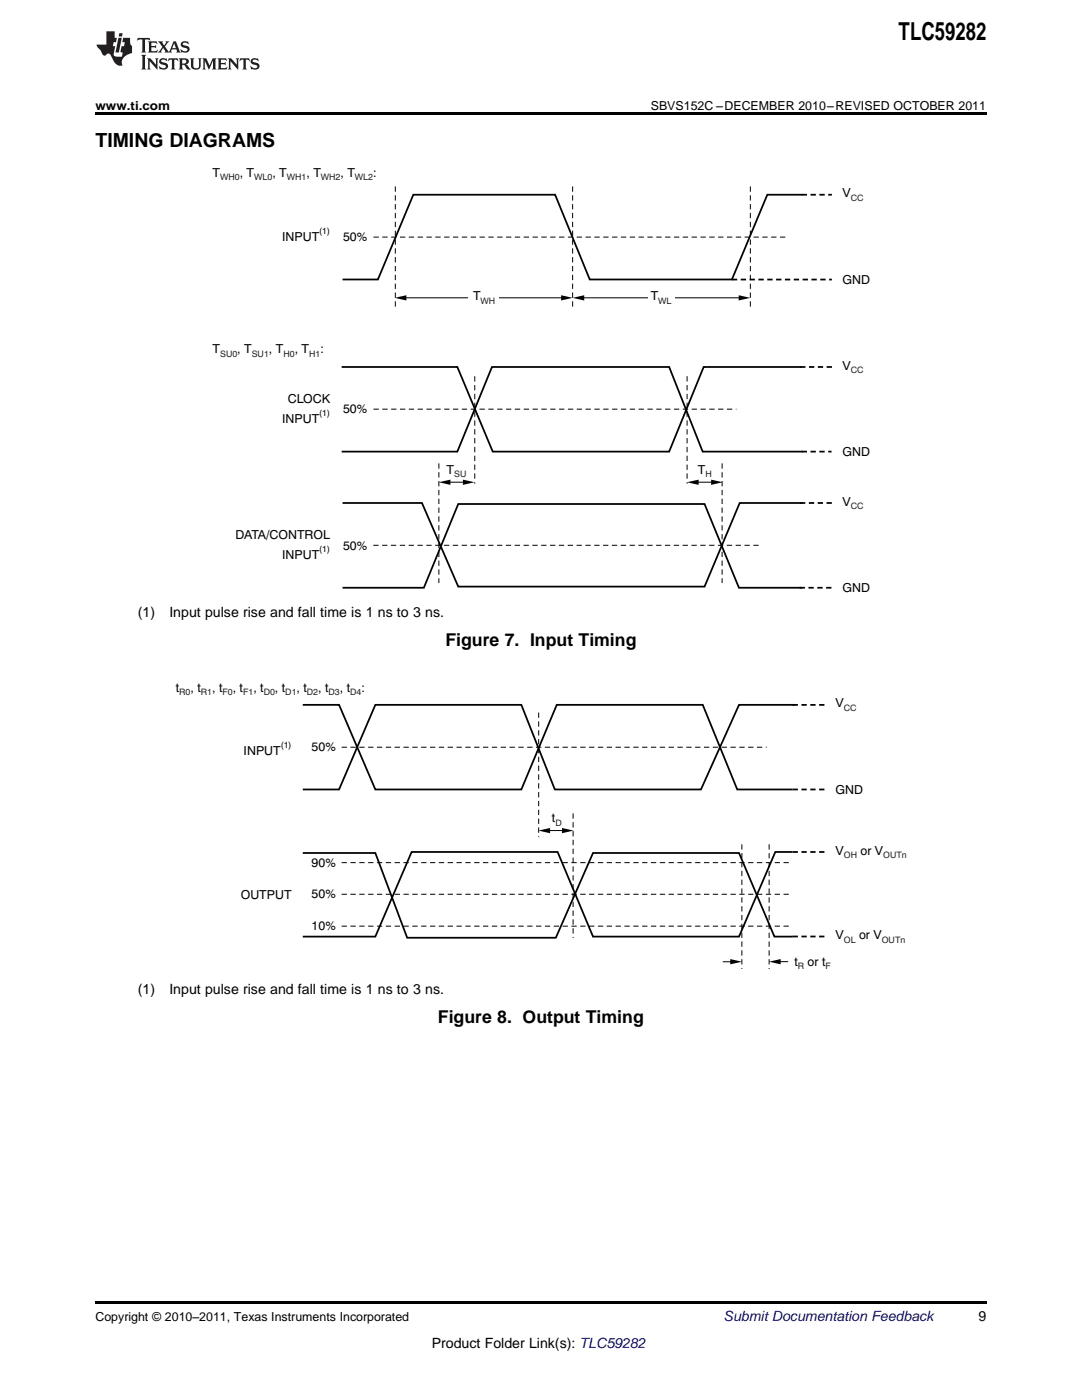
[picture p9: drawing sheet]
<svg xmlns="http://www.w3.org/2000/svg" width="216mm" height="279mm" viewBox="0 0 216 279" stroke-linecap="round" stroke-linejoin="round" font-family="sans-serif">
<g fill="#231f20">
<path d="M27.5 7.6l-.1 .5 .4-.2h.6v.1v2.1l-.2 .4h1l-.3-.4v-2.1l.1-.1h.5l.5 .2-.2-.5zM29.5 8.3l.2 .3v1.5l-.2 .4h1.8l.2-.6a1.04 1.04 0 0 1-1.3 .2v-.7h.6l.3 .2v-.6l-.3 .2h-.6v-.6l.8-.1 .4 .3-.2-.5zM31.5 8.3l.9 1.1-.9 1.1h.8l-.2-.2 .5-.7 .4 .7-.2 .2h1.5l-.1-.2 .1-.4h.9l.1 .4-.2 .2h1l-.3-.3-.7-1.9h-.5l-.9 2-.8-1 .9-1h-.8l.1 .3-.3 .5-.4-.6 .2-.2zM34.7 8.6l.4 1h-.7zM36.3 8.4a.63 .63 0 0 0-.2 .7 .63 .63 0 0 0 .6 .4l.6 .2 .1 .2a.75 .75 0 0 1-.7 .4 .75 .75 0 0 1-.6-.5l.1 .7 .1-.1a1.11 1.11 0 0 0 1.5-.6 1.13 1.13 0 0 0-1.2-.8l-.1-.4a1.04 1.04 0 0 1 1.2 .2l-.2-.5-.1 .1-.5-.2zM28.2 10.9l.2 .4v2.2l-.2 .4h1l-.3-.4v-2.2l.3-.4zM29.3 11.6l.3 .4v1.5l-.3 .4h.8l-.2-.4v-1.3l1.5 1.7v-1.9l.2-.4h-.7l.2 .4v.9l-1.1-1.3zM32 11.8a.62 .62 0 0 0-.2 .7 .62 .62 0 0 0 .6 .4l.6 .1 .1 .3a.76 .76 0 0 1-.7 .3 .76 .76 0 0 1-.6-.4l.1 .7 .1-.1a1.11 1.11 0 0 0 1.5-.6 1.13 1.13 0 0 0-1.2-.8l-.1-.4a1.04 1.04 0 0 1 1.2 .2l-.2-.6-.1 .1-.5-.1zM33.7 11.6l-.2 .6a.61 .61 0 0 1 .8-.3v1.6l-.2 .4h.9l-.2-.4v-1.6a.63 .63 0 0 1 .8 .3l-.2-.6zM35.6 11.6l.3 .4v1.5l-.3 .4h1l-.2-.2v-.8l.5 .2a.76 .76 0 0 0 1.2 .7l-1-1a.58 .58 0 0 0 .6-.5 .58 .58 0 0 0-.5-.6zM36.4 11.9h.1a.45 .45 0 0 1 .5 .1 .45 .45 0 0 1 .1 .5l-.7 .2zM37.9 11.6l.2 .2a2.17 2.17 0 0 0 .3 1.9 .99 .99 0 0 0 1.6-.6v-1.1l.2-.4h-.7l.2 .2a1.92 1.92 0 0 1-.2 1.8 .6 .6 0 0 1-.9-.5v-1.1l.2-.4zM40.4 11.6l.2 .4v1.5l-.2 .4h.7l-.2-.4v-1.4l.8 1.8 .8-1.8v1.4l-.2 .4h.9l-.2-.4v-1.5l.2-.4h-.8l-.6 1.5-.6-1.5zM43.4 11.6l.2 .4v1.5l-.2 .4h1.8l.2-.6a1.04 1.04 0 0 1-1.3 .1v-.6h.5l.4 .2v-.6l-.4 .2h-.5v-.7h.8l.3 .3-.1-.6zM45.5 11.6l.2 .4v1.5l-.2 .4h.7l-.2-.4v-1.3l1.5 1.7v-1.9l.2-.4h-.7l.2 .4v.9l-1.1-1.3zM47.9 11.6l-.1 .6a.61 .61 0 0 1 .8-.3v1.6l-.3 .4h1l-.3-.4 .1-1.6a.63 .63 0 0 1 .7 .3l-.1-.6zM50.2 11.8a.62 .62 0 0 0-.2 .7 .62 .62 0 0 0 .6 .4l.6 .1 .2 .3a.76 .76 0 0 1-.8 .3 .76 .76 0 0 1-.6-.4l.1 .7 .2-.1a1.11 1.11 0 0 0 1.5-.6 1.13 1.13 0 0 0-1.3-.8l-.1-.4a1.04 1.04 0 0 1 1.2 .2l-.1-.6-.2 .1-.5-.1z"/>
<path d="M21.2 6.3v2.6h-1.9l.1 .4 .7 .9a.91 .91 0 0 0 1 .8 .56 .56 0 0 1 .5-.3 .56 .56 0 0 1 .5 .3l.4 .8a1.53 1.53 0 0 0 1.9 1.2 1.54 1.54 0 0 1 1-2.1l.9-.3v-1.4a1.52 1.52 0 0 1-.3-1.6h-1.4l-.2 .8h.5l-.2 .8h-.4l-.2 1v.2l.4 .1-.2 .8a1.93 1.93 0 0 1-1.6-.3l.3-1.8h-.5l.2-.8h.4l.2-.8h-.4v-1.3zM23.6 7.6l-.6 2.9h.7l.6-2.9zM23.8 6.6l-.1 .7h.6l.2-.7z"/>
</g>
<path d="M160.1 38.9h-7l-7.1 16.9h-28.3l-6.9-16.9h-28.3l-7.1 16.9h-7.1M68.2 73.2h23.1l7 16.9h35.2l6.9-16.9h19.5M68.2 90.1h23.1l6.9-16.9h35.3l6.7 16.9h19.9M68.3 100.4h15.9l7.2 16.7h49.2l7-16.7h12.5M68.3 117.3h16.3l6.8-16.7h49.2l6.8 16.7h12.5" fill="none" stroke="#010202" stroke-width=".35"/>
<path d="M159.7 73.2h6.5M160 90.1h5.9M159.6 117.3h6.6M159.6 100.4h6.7" fill="none" stroke="#010202" stroke-width=".35" stroke-dasharray="1.1 .7" stroke-linecap="butt"/>
<path d="M78.9 37.2v24.7M94.7 75.1v21.4M137.1 75.1v21.4M74.5 81.7h72.4M87.6 92.5v23.9M144.1 92.5v23.9M74.5 108.8h77.5" fill="none" stroke="#010202" stroke-width=".2" stroke-dasharray="1.1 .7" stroke-linecap="butt"/>
<path d="M87.6 96.2l2.3-.5v1.1z" fill="#010202"/>
<path d="M89 96.2h4.3" fill="none" stroke="#010202" stroke-width=".2"/>
<g fill="#010202">
<path d="M92.4 95.7l2.3 .5-2.3 .6z"/>
<path d="M137.1 96.2l2.3-.5v1.1z"/>
</g>
<path d="M138.5 96.2h4.3" fill="none" stroke="#010202" stroke-width=".2"/>
<path d="M141.9 95.7l2.3 .5-2.3 .6z" fill="#010202"/>
<path d="M160 38.9h6M146 55.8h20" fill="none" stroke="#010202" stroke-width=".35" stroke-dasharray="1.1 .7" stroke-linecap="butt"/>
<path d="M114.3 37.2v24.7M149.7 37.2v24.7M74.5 47.3h82.3" fill="none" stroke="#010202" stroke-width=".2" stroke-dasharray="1.1 .7" stroke-linecap="butt"/>
<path d="M78.8 59.4l2.3-.5v1.1z" fill="#010202"/>
<path d="M80.5 59.4h32.1" fill="none" stroke="#010202" stroke-width=".2"/>
<g fill="#010202">
<path d="M112 58.9l2.3 .5-2.3 .6z"/>
<path d="M114.3 59.4l2.3-.5v1.1z"/>
</g>
<path d="M115.8 59.4h32.2" fill="none" stroke="#010202" stroke-width=".2"/>
<path d="M147.4 58.9l2.3 .5-2.3 .6z" fill="#010202"/>
<g fill="#fff">
<path d="M93.5 57.8h6.1v3.3h-6.1z" fill-rule="evenodd"/>
<path d="M129.3 57.8h5.2v3.3h-5.2z" fill-rule="evenodd"/>
</g>
<path d="M60.4 140.7h7.3l7.2 16.9h29.1l7.1-16.9h29.1l6.9 16.9h11.1M158.5 140.7h-11l-7.6 16.9h-29.2l-6.7-16.9h-29.1l-7.2 16.9h-7.3M60.4 170.2h14.5l6.3 16.9h29.7l7.4-16.9h29.2l7 16.7h3.7M158.2 170h-3.5l-7.2 16.9h-29.2l-7-16.9h-29.2l-7.2 16.9h-14.5" fill="none" stroke="#010202" stroke-width=".35"/>
<path d="M68.2 149.1h84.8M107.5 142.2v24.9M68.2 172.2h89.9M68.2 178.5h89.9M114.4 162.3v24.9M148 168.5v24.9M153.5 168.5v24.9M68.2 184.8h89.9" fill="none" stroke="#010202" stroke-width=".2" stroke-dasharray="1.1 .7" stroke-linecap="butt"/>
<path d="M158.2 157.6h6.5M158.2 140.7h6.5M158.2 170h6.5M158.2 186.9h6.5" fill="none" stroke="#010202" stroke-width=".35" stroke-dasharray="1.1 .7" stroke-linecap="butt"/>
<path d="M107.4 165.8l2.4-.6v1.1z" fill="#010202"/>
<path d="M108.9 165.8h4.4" fill="none" stroke="#010202" stroke-width=".2"/>
<g fill="#010202">
<path d="M112.1 165.2l2.4 .6-2.4 .5z"/>
<path d="M153.4 191.9l2.4-.5v1.1z"/>
</g>
<path d="M154.9 191.9h2.4" fill="none" stroke="#010202" stroke-width=".2"/>
<path d="M145.7 191.4l2.3 .5-2.3 .6z" fill="#010202"/>
<path d="M144.2 191.9h2.4" fill="none" stroke="#010202" stroke-width=".2"/>
<path d="M19 22.5h177.8v.5h-177.8zM19 259.7h177.8v.5h-177.8z" fill="#000"/>
<text font-size="4.9" x="179.3" y="7.9">TLC59282</text>
<text font-size="3.9" x="19" y="29.3">TIMING DIAGRAMS</text>
<g font-size="3.5">
<text x="88.9" y="128.9">Figure 7. Input Timing</text>
<text x="87.4" y="204.3">Figure 8. Output Timing</text>
</g>
<g font-size="2.8">
<text x="27.5" y="123.1">(1)</text>
<text x="33.8" y="123.1">Input pulse rise and fall time is 1 ns to 3 ns.</text>
<text x="27.5" y="198.4">(1)</text>
<text x="33.8" y="198.4">Input pulse rise and fall time is 1 ns to 3 ns.</text>
<text x="195.3" y="263.6">9</text>
<text x="86.1" y="269">Product Folder Link(s): TLC59282</text>
</g>
<text font-size="2.8" fill="#0000c8" x="144.4" y="263.6">Submit Documentation Feedback</text>
<g font-size="2.5">
<text x="19" y="21.9">www.ti.com</text>
<text x="129.9" y="21.9">SBVS152C –DECEMBER 2010–REVISED OCTOBER 2011</text>
<text x="19" y="263.6">Copyright © 2010–2011, Texas Instruments Incorporated</text>
</g>
<g font-size="2.5" fill="#010202">
<text x="42.4" y="35.2">T</text>
<text x="47.8" y="35.2">, T</text>
<text x="54.4" y="35.2">, T</text>
<text x="61.2" y="35.2">, T</text>
<text x="68" y="35.2">, T</text>
<text x="74.5" y="35.2">:</text>
<text x="168.1" y="39.4">V</text>
<text x="56.3" y="48.2">INPUT</text>
<text x="68.5" y="48.2">50%</text>
<text x="94.4" y="60">T</text>
<text x="129.8" y="60">T</text>
<text x="168.1" y="56.7">GND</text>
<text x="42.4" y="70.5">T</text>
<text x="47.4" y="70.5">, T</text>
<text x="53.7" y="70.5">, T</text>
<text x="58.8" y="70.5">, T</text>
<text x="63.9" y="70.5">:</text>
<text x="168.1" y="73.8">V</text>
<text x="57.4" y="80.4">CLOCK</text>
<text x="68.5" y="82.5">50%</text>
<text x="56.3" y="84.4">INPUT</text>
<text x="89.1" y="94.5">T</text>
<text x="139.2" y="94.5">T</text>
<text x="168.1" y="91">GND</text>
<text x="168.1" y="100.9">V</text>
<text x="47" y="107.5">DATA/CONTROL</text>
<text x="56.3" y="111.6">INPUT</text>
<text x="68.5" y="109.7">50%</text>
<text x="168.1" y="118.2">GND</text>
<text x="35.1" y="138.1">t</text>
<text x="38" y="138.1">, t</text>
<text x="42.3" y="138.1">, t</text>
<text x="46.4" y="138.1">, t</text>
<text x="50.6" y="138.1">, t</text>
<text x="54.9" y="138.1">, t</text>
<text x="59.2" y="138.1">, t</text>
<text x="63.5" y="138.1">, t</text>
<text x="67.8" y="138.1">, t</text>
<text x="72.1" y="138.1">:</text>
<text x="166.7" y="141.2">V</text>
<text x="62.2" y="150">50%</text>
<text x="48.6" y="150.6">INPUT</text>
<text x="166.7" y="158.4">GND</text>
<text x="110.1" y="164.1">t</text>
<text x="62.2" y="173">90%</text>
<text x="166.7" y="170.6">V</text>
<text x="171.7" y="170.6">or V</text>
<text x="48" y="179.5">OUTPUT</text>
<text x="62.2" y="179.3">50%</text>
<text x="62.2" y="185.7">10%</text>
<text x="166.7" y="187.5">V</text>
<text x="171.4" y="187.5">or V</text>
<text x="158.5" y="192.7">t</text>
<text x="161.2" y="192.7">or t</text>
</g>
<g font-size="1.8" fill="#231f20">
<text x="43.9" y="35.9">WH0</text>
<text x="50.7" y="35.9">WL0</text>
<text x="57.2" y="35.9">WH1</text>
<text x="64" y="35.9">WH2</text>
<text x="70.8" y="35.9">WL2</text>
<text x="169.8" y="40.1">CC</text>
<text x="95.9" y="60.7">WH</text>
<text x="131.3" y="60.7">WL</text>
<text x="43.9" y="71.2">SU0</text>
<text x="50.2" y="71.2">SU1</text>
<text x="56.5" y="71.2">H0</text>
<text x="61.7" y="71.2">H1</text>
<text x="169.8" y="74.5">CC</text>
<text x="90.6" y="95.2">SU</text>
<text x="140.8" y="95.2">H</text>
<text x="169.8" y="101.6">CC</text>
<text x="35.8" y="138.8">R0</text>
<text x="40.1" y="138.8">R1</text>
<text x="44.4" y="138.8">F0</text>
<text x="48.5" y="138.8">F1</text>
<text x="52.6" y="138.8">D0</text>
<text x="56.9" y="138.8">D1</text>
<text x="61.2" y="138.8">D2</text>
<text x="65.6" y="138.8">D3</text>
<text x="69.9" y="138.8">D4</text>
<text x="168.4" y="141.9">CC</text>
<text x="110.8" y="164.9">D</text>
<text x="168.4" y="171.3">OH</text>
<text x="176.2" y="171.3">OUTn</text>
<text x="168.4" y="188.2">OL</text>
<text x="175.9" y="188.2">OUTn</text>
<text x="159.2" y="193.4">R</text>
<text x="164.7" y="193.4">F</text>
</g>
<g font-size="1.8" fill="#010202">
<text x="63.7" y="46.8">(1)</text>
<text x="63.7" y="83">(1)</text>
<text x="63.7" y="110.2">(1)</text>
<text x="56" y="149.2">(1)</text>
</g>
</svg>
